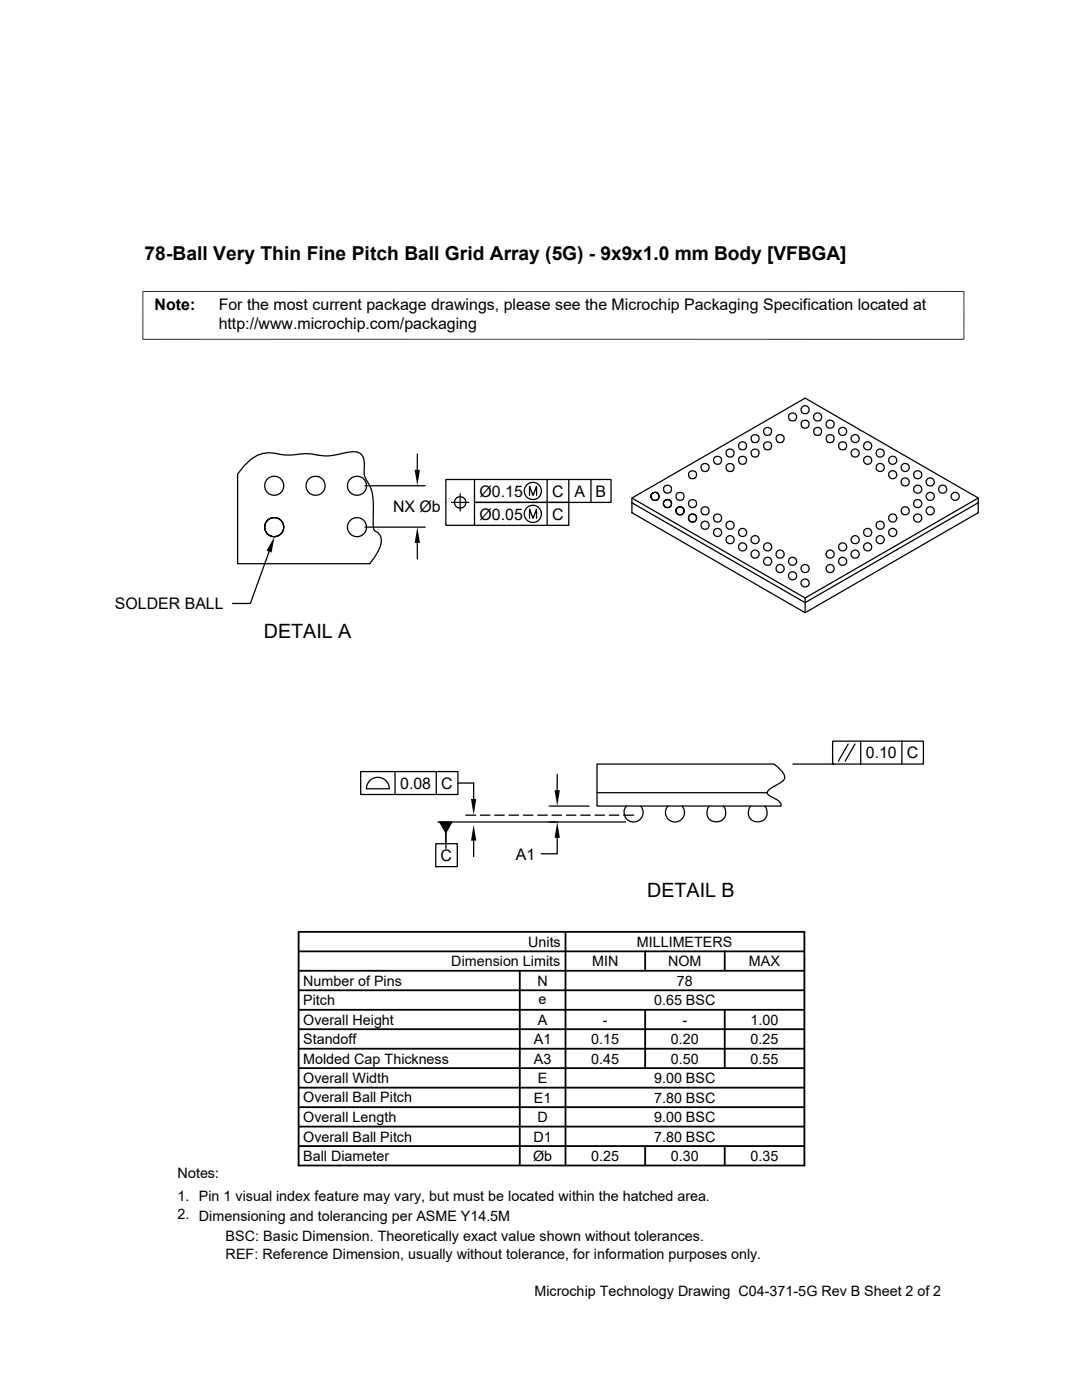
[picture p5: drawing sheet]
<svg xmlns="http://www.w3.org/2000/svg" width="216mm" height="279mm" viewBox="0 0 216 279" stroke-linecap="round" stroke-linejoin="round" font-family="sans-serif">
<g fill="none" stroke="#000" stroke-width=".25">
<path d="M48.8 92.9a6.3 6.3 0 0 1 7.1-2.2 20 20 0 0 0 5.4-.2 16.2 16.2 0 0 0 5.9 .2l1.7-.3a3.5 3.5 0 0 1 3.3 .4 4.8 4.8 0 0 1 .4 3.3l.1 .9a10.8 10.8 0 0 1 1.7 4.5l.1 5.1 .2 1.2a2.47 2.47 0 0 1 1.1 3.4l-1.1 2-.9 1.3h-26.4v-17.9zM72.8 96.9h12.1M83.3 90.6v3.2M91.8 98.6v3.4M94.7 95.7v4.6h18.8v4.5h-24.5v-9.1h32.9v4.6h-27.2v4.5M105.7 98.9v-1.9l.7 1.9 .7-1.9v1.9M109.2 95.7v9.1M113.5 95.7v4.6M117.9 95.7v4.6M126.1 99.4l34.6 19.9 34.5-19.9M126.1 99.4l34.6-19.9 34.5 19.9v2.9l-34.5 20-34.6-20zM53.7 110.1l-3.7 10.3h-3.6"/>
<path d="M72.8 105.2h12.1M83.3 108.4v3.1M90.1 100.3h3.4M105.7 103.4v-1.8l.7 1.8 .7-1.8v1.8M126.1 102.3h.1M126.1 100.3l34.6 20 34.5-20M160.7 119.3v3M72 154h19.4v4.6h-19.4zM72 158.6h.1M73.9 155.7a2.28 2.28 0 0 1 2.4-.4 2.28 2.28 0 0 1 1.4 2.1h-4.6l.3-1.2zM78.8 154v4.6M87.1 154v4.6"/>
<path d="M91.3 156.3h3.2v3.1M111.2 154.5v3.2M119.1 158.2h34M119.1 152.5h35.3a4 4 0 0 1 2.2 2.8 3.5 3.5 0 0 1-1.9 1.5l-.4 .2a2.16 2.16 0 0 0-1.2 1.2 1.7 1.7 0 0 0 1.3 1.1 1.73 1.73 0 0 1 1.5 1.6h-36.8zM158.2 152.5h7.9M166.1 147.9h18.2v4.6h-18.2zM166.1 152.5h.1M169.2 148.5l-1.9 3.4M170.6 148.5l-2 3.4M171.7 147.9v4.6M180 147.9v4.6M87 168.4h4.2v4.6h-4.2z"/>
<path d="M87 173h.1M87.4 164h37.4M87.7 164h2.5l-1.2 2.2zM89 166.2v3.1M92.9 162.7h2M94.5 167.8v3.1M95.9 162.7h1.9M98.7 162.7h1.9M101.6 162.7h1.9M104.4 162.7h1.9M107.3 162.7h1.9M109.6 160.9h7.9"/>
<path d="M110.2 162.7h1.9M111.2 167.2v3.2h-3.2M113 162.7h1.9M115.9 162.7h1.9M118.7 162.7h1.9M121.6 162.7h1.9M124.4 162.7h2M125 160.9a1.91 1.91 0 0 0 .1 2.6 1.91 1.91 0 0 0 2.7 0 1.91 1.91 0 0 0 0-2.6M133.3 160.9a1.91 1.91 0 0 0 .1 2.6 1.91 1.91 0 0 0 2.6 0 1.91 1.91 0 0 0 .1-2.6M141.5 160.9a1.89 1.89 0 0 0 .1 2.6 1.89 1.89 0 0 0 2.6 0 1.89 1.89 0 0 0 .2-2.6M149.8 160.9a1.89 1.89 0 0 0 .1 2.6 1.89 1.89 0 0 0 2.6 0 1.89 1.89 0 0 0 .1-2.6"/>
<circle cx="54.7" cy="96.9" r="1.91"/>
<circle cx="63" cy="96.9" r="1.91"/>
<circle cx="71.2" cy="96.9" r="1.9"/>
<circle cx="106.3" cy="98" r="1.71"/>
<circle cx="130.7" cy="99.1" r=".81"/>
<circle cx="133.2" cy="97.6" r=".8"/>
<circle cx="135.7" cy="99.1" r=".81"/>
<circle cx="138.2" cy="94.8" r=".8"/>
<circle cx="140.7" cy="93.3" r=".81"/>
<circle cx="143.2" cy="91.9" r=".8"/>
<circle cx="145.7" cy="93.3" r=".81"/>
<circle cx="145.7" cy="90.4" r=".81"/>
<circle cx="148.2" cy="91.9" r=".81"/>
<circle cx="148.2" cy="89" r=".81"/>
<circle cx="150.7" cy="87.6" r=".81"/>
<circle cx="150.7" cy="90.4" r=".81"/>
<circle cx="153.2" cy="89" r=".81"/>
<circle cx="153.2" cy="86.1" r=".81"/>
<circle cx="155.7" cy="87.6" r=".81"/>
<circle cx="158.2" cy="83.2" r=".81"/>
<circle cx="160.7" cy="84.7" r=".81"/>
<circle cx="160.7" cy="81.8" r=".82"/>
<circle cx="163.1" cy="83.2" r=".82"/>
<circle cx="163.2" cy="86.1" r=".81"/>
<circle cx="165.6" cy="87.5" r=".81"/>
<circle cx="165.6" cy="84.7" r=".82"/>
<circle cx="168.1" cy="89" r=".81"/>
<circle cx="168.1" cy="86.1" r=".81"/>
<circle cx="170.6" cy="90.4" r=".82"/>
<circle cx="170.6" cy="87.5" r=".81"/>
<circle cx="173.1" cy="89" r=".81"/>
<circle cx="173.1" cy="91.9" r=".81"/>
<circle cx="175.6" cy="93.3" r=".81"/>
<circle cx="175.6" cy="90.4" r=".82"/>
<circle cx="178.1" cy="94.7" r=".81"/>
<circle cx="178.1" cy="91.9" r=".81"/>
<circle cx="180.6" cy="96.2" r=".81"/>
<circle cx="180.6" cy="93.3" r=".81"/>
<circle cx="183.1" cy="97.6" r=".81"/>
<circle cx="183.1" cy="94.7" r=".81"/>
<circle cx="185.6" cy="99.1" r=".81"/>
<circle cx="185.6" cy="96.2" r=".81"/>
<circle cx="188.1" cy="97.6" r=".81"/>
<circle cx="190.6" cy="99.1" r=".81"/>
<circle cx="54.7" cy="105.2" r="1.91"/>
<circle cx="71.2" cy="105.2" r="1.9"/>
<circle cx="91.8" cy="100.3" r="1.14"/>
<circle cx="106.3" cy="102.6" r="1.71"/>
<circle cx="133.2" cy="100.5" r=".81"/>
<circle cx="135.7" cy="101.9" r=".81"/>
<circle cx="138.2" cy="100.5" r=".8"/>
<circle cx="138.2" cy="103.4" r=".81"/>
<circle cx="138.2" cy="103.4" r=".82"/>
<circle cx="140.7" cy="102" r=".8"/>
<circle cx="140.7" cy="104.8" r=".82"/>
<circle cx="143.2" cy="103.4" r=".81"/>
<circle cx="143.2" cy="106.3" r=".82"/>
<circle cx="145.7" cy="107.7" r=".81"/>
<circle cx="145.7" cy="104.8" r=".81"/>
<circle cx="148.2" cy="109.2" r=".81"/>
<circle cx="148.2" cy="106.3" r=".81"/>
<circle cx="150.7" cy="107.7" r=".81"/>
<circle cx="150.7" cy="110.6" r=".81"/>
<circle cx="153.2" cy="112" r=".82"/>
<circle cx="153.2" cy="109.2" r=".81"/>
<circle cx="155.7" cy="113.5" r=".82"/>
<circle cx="155.7" cy="110.6" r=".82"/>
<circle cx="158.2" cy="114.9" r=".82"/>
<circle cx="158.2" cy="112" r=".82"/>
<circle cx="160.6" cy="116.4" r=".82"/>
<circle cx="160.6" cy="113.5" r=".82"/>
<circle cx="165.6" cy="113.5" r=".81"/>
<circle cx="165.6" cy="110.6" r=".82"/>
<circle cx="168.1" cy="112" r=".82"/>
<circle cx="168.1" cy="109.2" r=".81"/>
<circle cx="170.6" cy="110.6" r=".82"/>
<circle cx="170.6" cy="107.7" r=".81"/>
<circle cx="173.1" cy="109.2" r=".81"/>
<circle cx="173.1" cy="106.3" r=".81"/>
<circle cx="175.6" cy="107.7" r=".81"/>
<circle cx="175.6" cy="104.8" r=".81"/>
<circle cx="178.1" cy="103.4" r=".81"/>
<circle cx="178.1" cy="106.3" r=".81"/>
<circle cx="180.6" cy="101.9" r=".81"/>
<circle cx="183.1" cy="100.5" r=".81"/>
<circle cx="183.1" cy="103.4" r=".82"/>
<circle cx="185.6" cy="101.9" r=".81"/>
</g>
<path d="M82.7 93.8h1.1l-.5 3.1zM54.8 107.1l-.6 3.2-1-.4zM83.3 105.2l.5 3.2h-1.1zM94 159.4h1l-.5 3.2zM110.7 157.7h1l-.5 3.2zM87.7 164h2.5l-1.2 2.2zM94.5 164.6l.5 3.2h-1zM111.2 164l.5 3.2h-1z" fill="#000"/>
<g fill="none" stroke="#000" stroke-width=".36">
<path d="M59.6 186h100.9v46.6h-100.9zM59.6 197.6h100.9M59.6 193.7h100.9M59.6 189.9h100.9M103.7 193.7v38.9M112.8 186v46.6M128.7 189.9v3.8M144.6 189.9v3.8M59.6 205.4h100.9M59.6 201.5h100.9M59.6 217.1h100.9M59.6 213.2h100.9"/>
<path d="M59.6 209.3h100.9M128.7 201.5v11.7M144.6 201.5v11.7M59.6 224.8h100.9M59.6 221h100.9M59.6 228.7h100.9M128.7 228.7v3.9M144.6 228.7v3.9"/>
</g>
<path d="M28.4 58.2h164M28.5 58.1v9.7M192.3 58.1v9.7M192.4 67.7h-164" fill="none" stroke="#000" stroke-width=".2"/>
<g font-size="3.9">
<text x="52.6" y="127.4">DETAIL A</text>
<text x="129.1" y="178.9">DETAIL B</text>
</g>
<text font-size="3.8" x="28.9" y="52">78-Ball Very Thin Fine Pitch Ball Grid Array (5G) - 9x9x1.0 mm Body [VFBGA]</text>
<g font-size="3.2">
<text x="30.9" y="62">Note:</text>
<text x="43.6" y="62">For the most current package drawings, please see the Microchip Packaging Specification located at</text>
<text x="43.6" y="65.6">http://www.microchip.com/packaging</text>
<text x="95.7" y="99.1">Ø0.15</text>
<text x="110.2" y="99.1">C</text>
<text x="114.6" y="99.1">A</text>
<text x="118.8" y="99.1">B</text>
<text x="78.4" y="102.2">NX Øb</text>
<text x="95.7" y="103.7">Ø0.05</text>
<text x="110.2" y="103.7">C</text>
<text x="22.9" y="121.6">SOLDER BALL</text>
<text x="172.8" y="151.3">0.10</text>
<text x="180.9" y="151.3">C</text>
<text x="79.8" y="157.4">0.08</text>
<text x="88.1" y="157.4">C</text>
<text x="87.9" y="171.8">C</text>
<text x="102.9" y="171.5">A1</text>
</g>
<g font-size="2.9">
<text x="105.4" y="189">Units</text>
<text x="127.1" y="189">MILLIMETERS</text>
<text x="60.5" y="196.7">Number of Pins</text>
<text x="90" y="192.8">Dimension Limits</text>
<text x="107.3" y="196.7">N</text>
<text x="118.2" y="192.8">MIN</text>
<text x="133.3" y="192.8">NOM</text>
<text x="135.1" y="196.7">78</text>
<text x="149.4" y="192.8">MAX</text>
<text x="60.5" y="200.6">Pitch</text>
<text x="107.5" y="200.3">e</text>
<text x="130.5" y="200.6">0.65 BSC</text>
<text x="60.5" y="204.5">Overall Height</text>
<text x="60.5" y="208.4">Standoff</text>
<text x="106.5" y="208.4">A1</text>
<text x="107.3" y="204.5">A</text>
<text x="118" y="208.4">0.15</text>
<text x="120.3" y="204.5">-</text>
<text x="133.9" y="208.4">0.20</text>
<text x="136.2" y="204.5">-</text>
<text x="149.8" y="204.5">1.00</text>
<text x="149.8" y="208.4">0.25</text>
<text x="60.5" y="212.3">Molded Cap Thickness</text>
<text x="106.5" y="212.3">A3</text>
<text x="118" y="212.3">0.45</text>
<text x="133.9" y="212.3">0.50</text>
<text x="149.8" y="212.3">0.55</text>
<text x="60.5" y="216.2">Overall Width</text>
<text x="60.5" y="220">Overall Ball Pitch</text>
<text x="106.5" y="220">E1</text>
<text x="107.3" y="216.2">E</text>
<text x="130.5" y="220">7.80 BSC</text>
<text x="130.5" y="216.2">9.00 BSC</text>
<text x="60.5" y="223.9">Overall Length</text>
<text x="60.5" y="227.8">Overall Ball Pitch</text>
<text x="106.4" y="227.8">D1</text>
<text x="107.3" y="223.9">D</text>
<text x="130.5" y="223.9">9.00 BSC</text>
<text x="130.5" y="227.8">7.80 BSC</text>
<text x="60.5" y="231.7">Ball Diameter</text>
<text x="106.4" y="231.7">Øb</text>
<text x="118" y="231.7">0.25</text>
<text x="133.9" y="231.7">0.30</text>
<text x="149.8" y="231.7">0.35</text>
<text x="35.4" y="239.6">1. Pin 1 visual index feature may vary, but must be located within the hatched area.</text>
<text x="35.4" y="235">Notes:</text>
<text x="35.4" y="243.3">2. Dimensioning and tolerancing per ASME Y14.5M</text>
<text x="45" y="251.4">REF: Reference Dimension, usually without tolerance, for information purposes only.</text>
<text x="45" y="247.7">BSC: Basic Dimension. Theoretically exact value shown without tolerances.</text>
<text x="106.7" y="258.7">Microchip Technology Drawing C04-371-5G Rev B Sheet 2 of 2</text>
</g>
</svg>
